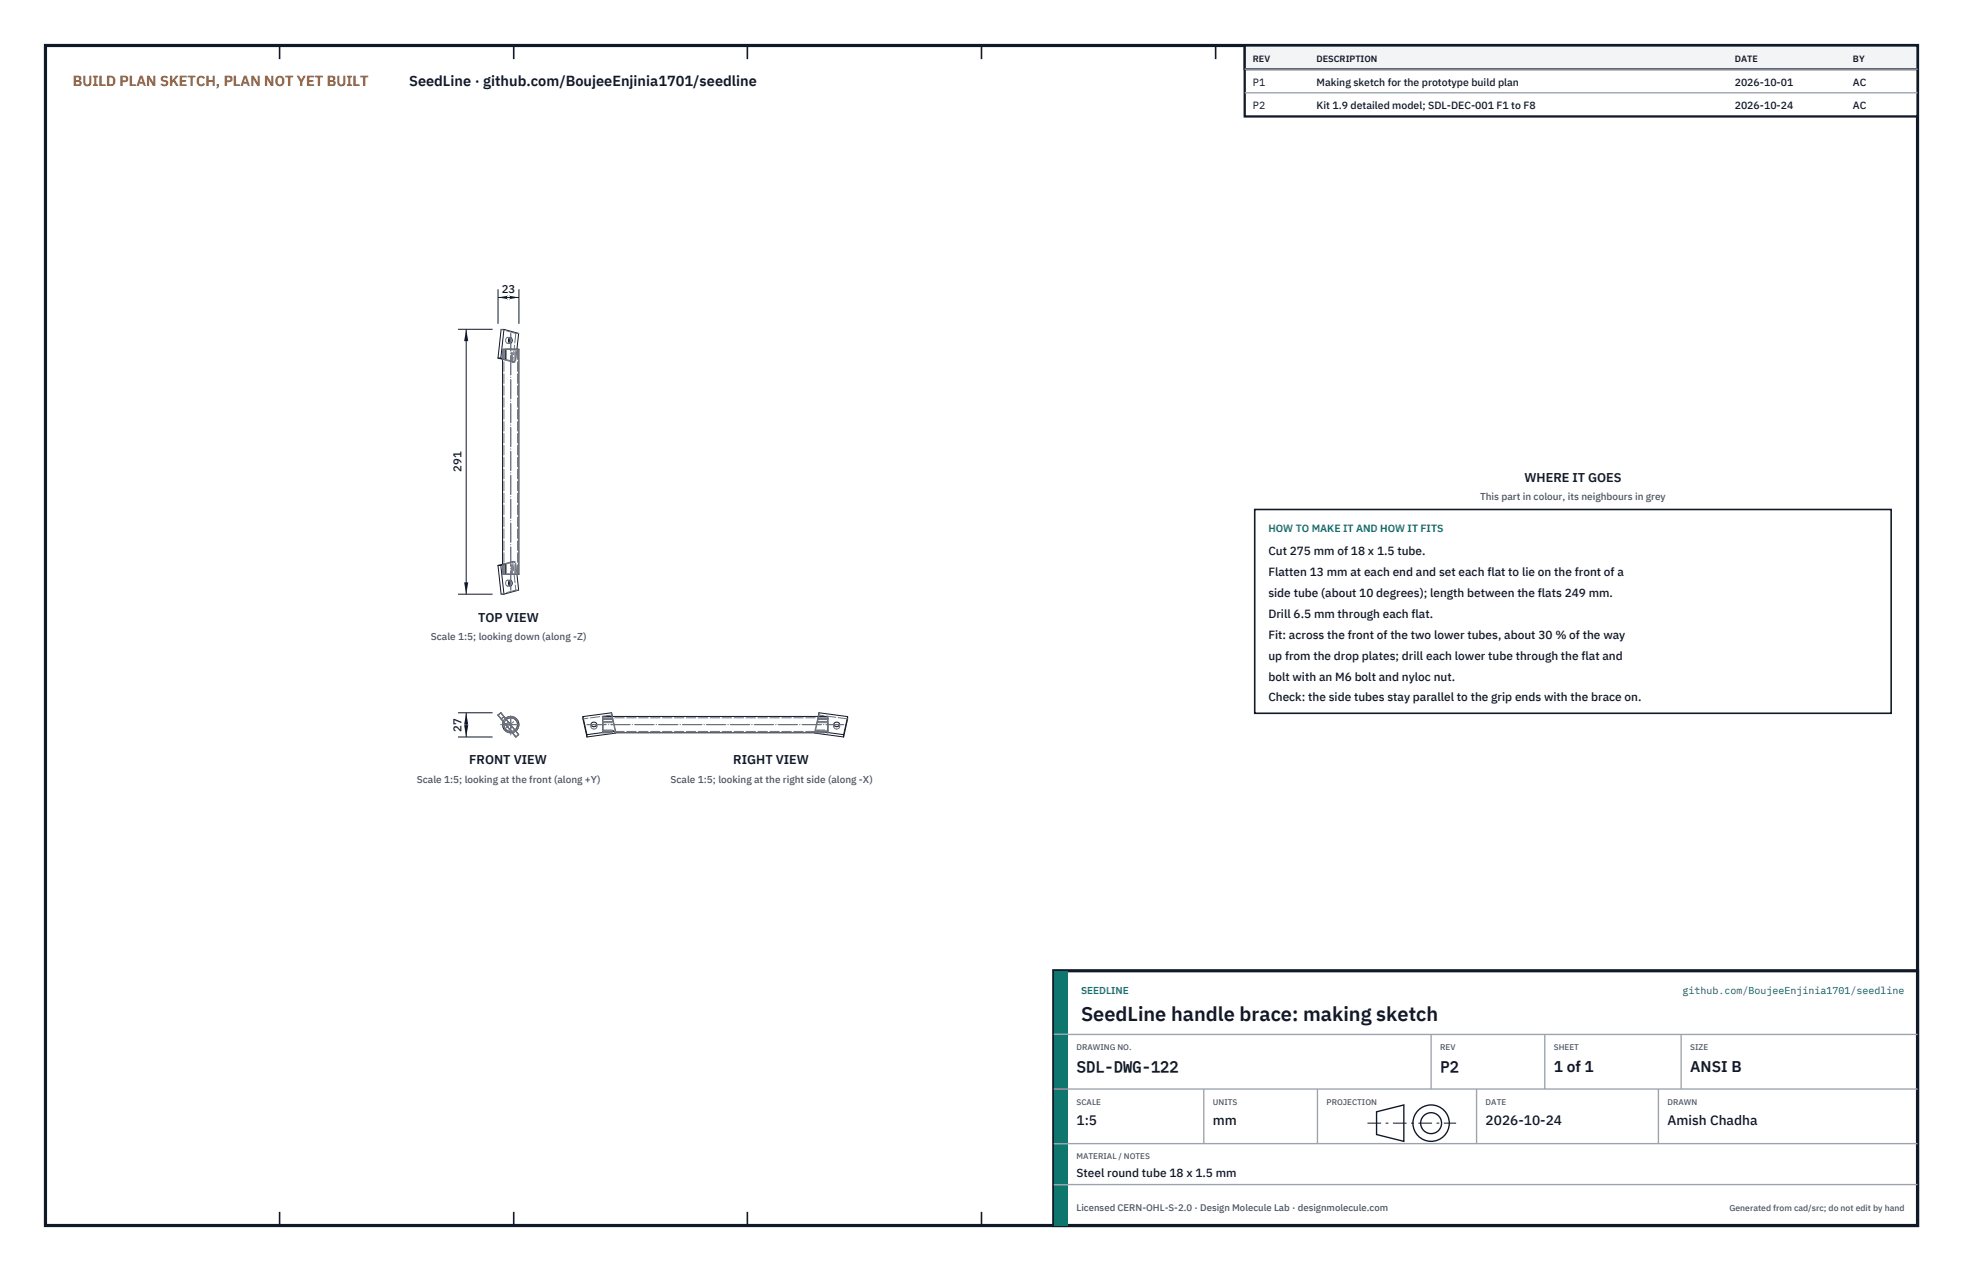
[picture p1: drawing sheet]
<svg xmlns="http://www.w3.org/2000/svg" width="432mm" height="279mm" viewBox="0 0 432 279" stroke-linecap="round" stroke-linejoin="round" font-family="sans-serif">
<path d="M10 10h411.8v259.4h-411.8z" fill="none" stroke="#111827" stroke-width=".7" stroke-linecap="butt"/>
<g fill="none" stroke="#111827" stroke-width=".35">
<path d="M61.5 10v3M113 10v3M164.4 10v3M215.9 10v3M267.4 10v3M318.9 10v3M370.3 10v3M61.5 266.4v3M113 266.4v3M164.4 266.4v3M215.9 266.4v3M267.4 266.4v3"/>
<path d="M318.9 266.4v3M370.3 266.4v3"/>
</g>
<g fill="none" stroke="#111727" stroke-width=".22">
<path d="M109.5 78.7l1.2 .3h.5M109.5 78.7h.7M110.2 78.7l1 .3M110.5 79v45M110.9 72.4l3.2 .9-.4 3.5M110.9 72.4l-.7 6.3M110.9 72.4h-.7l-.7 6.3M111.2 79v-2.2h2.9v49.4h-2.9v-2.2M111.9 74.4v.9M112 74.3a.6 .6 0 0 1 .7 .3 .6 .6 0 0 1-.2 .7l-.2 .2a.73 .73 0 0 1-.3-1.2zM109.5 124.3h.7M109.5 124.3l.7 6.3h.7"/>
<path d="M110.2 124.3l.7 6.3M111.2 124h-.5l-1.2 .3M111.2 124l-1 .3M111.9 127.8v.8M112 127.6a.6 .6 0 0 1 .7 .4 .6 .6 0 0 1-.2 .7l-.2 .1a.73 .73 0 0 1-.3-1.2zM113.7 126.2l.4 3.5-3.2 .9M109.5 157.2l.7-.5 3.9 4.8-.6 .5zM110.7 158.6a1.8 1.8 0 0 0 2 2.5M110.9 157.5l-.7 .5M110.9 158.9a1.5 1.5 0 0 0 1.6 1.9M111.2 157.9a1.8 1.8 0 0 1 2.5 .3 1.8 1.8 0 0 1-.3 2.5M111.4 158.2a1.5 1.5 0 0 1 2.1 .1 1.5 1.5 0 0 1-.2 2.2"/>
<path d="M128.2 157.5l.9 4M128.2 157.5l.9 4.5M130.1 159.5l.5-.2 .6 .2M130.2 158.9a.57 .57 0 0 1 .8-.1 .57 .57 0 0 1 0 .9 .57 .57 0 0 1-.8-.1 .57 .57 0 0 1 0-.7zM134.7 157.5l-.2-.8-6.3 .8M180 157.5l.1-.8 6.4 .8M183.5 159.5l.5-.2 .6 .2M183.6 158.9a.57 .57 0 0 1 .8-.1 .57 .57 0 0 1 0 .9 .57 .57 0 0 1-.8-.1 .57 .57 0 0 1 0-.7zM186.5 157.5l-.9 4M186.5 157.5l-.9 4.5M129.1 161.5v.5M135 160.7h-2.4v-3.2h49.5v3.2h-2.4"/>
<path d="M135 160.7l.4 .3v.2l-6.3 .8M135 160.7l-5.9 .8M135.4 161.1h43.9M179.7 160.7l-.4 .3v.2l6.3 .8M179.7 160.7l5.9 .8M185.6 161.5v.5"/>
</g>
<g fill="none" stroke="#6a7180" stroke-width=".22" stroke-dasharray="2.1 .5">
<path d="M110.5 76.8h.2M110.5 79v-2.2M110.7 79v-2.2M110.7 76.8h.2M110.8 76.8h.1M110.9 79.1v-2.3M111.2 76.8h.2M111.4 76.8h.9M111.4 79v-2.2M111.4 79l-.5 .1M111.6 75.5a.72 .72 0 0 1-.4-.7 .72 .72 0 0 1 .4-.6M111.6 74.2l.3 .2"/>
<path d="M111.9 75.3l-.3 .2M112.3 74.2h-.7M112.3 75.5h-.7M112.3 76.8h1.5M112.5 76.8h.2M112.5 79.5v-2.7M112.5 79.5l-1.6-.4M112.5 76.8h-1.7M112.5 79.5l.8 .1M112.7 79.6h.3M112.7 79.6v-2.8M112.7 76.8h-2.2"/>
<path d="M112.8 79.6h.2M112.8 79.6h-.1M113.3 76.8h.1M113.3 79.6v-2.8M113.3 79.6l-1.9-.6M113.4 79.2v-2.4M113.4 79.2l-.4 .4M113.5 73.3l-.7 6.3M113.5 73.3h.6M113.5 73.3l-3.3-.9M113.7 76.8l-.3 2.4M113.8 76.8h-.5"/>
<path d="M114.1 76.8h-.7M110.5 126.2h.2M110.5 126.2v-2.2M110.7 126.2v-2.2M110.7 126.2h.2M110.8 126.2h.1M110.8 126.2v-49.4M110.9 126.2v-2.3M111.2 126.2h.2M111.4 126.2h.9M111.4 126.2v-2.2M111.4 124l-.5-.1"/>
<path d="M111.6 128.8a.72 .72 0 0 1-.4-.6 .72 .72 0 0 1 .4-.7M111.6 127.5l.3 .3M111.9 128.6l-.3 .2M112.3 127.5h-.7M112.3 128.8h-.7M112.3 126.2h1.5M112.5 123.5l-1.6 .4M112.5 126.2v-2.7M112.5 126.2h.2M112.5 126.2h-1.7M112.5 123.5h.8M112.7 126.2h-2.2"/>
<path d="M112.7 126.2v-2.8M112.7 123.4h.3M112.8 123.4h-.1M112.8 123.4l.7 6.3M112.8 123.4h.2M113 123.4l.4 .5M113.3 126.2h.1M113.3 123.5l-1.9 .5M113.3 126.2v-2.7M113.4 126.2v-2.3M113.4 123.9l.3 2.3M113.5 129.7l-3.3 .9"/>
<path d="M113.5 129.7h.6M113.8 126.2h-.5M113.8 126.2v-49.4M114.1 126.2h-.7M109.5 157.2l.7-.5M110.2 158l-.7-.8M110.2 158l.7-.5M110.7 158.6l.2 .3M110.7 158.6l-1.2-1.4M110.9 157.5l-.7-.8M111.2 157.9l-.5 .7M111.2 157.9l.5-.3 .6-.1"/>
<path d="M111.2 157.9l.2 .3M111.2 157.9l-1-1.2M111.2 159.3l.8 1M111.4 158.2l.9-.4M111.4 158.2l-.5 .7M111.8 158.7l.9 1.1M111.8 158.7l-.6 .6M112.3 157.5a1.8 1.8 0 0 1 1.7 1.2 1.8 1.8 0 0 1-.6 2M112.3 157.8a1.5 1.5 0 0 1 1.5 1 1.5 1.5 0 0 1-.5 1.7M112.7 159.8l-.9-1.1M112.7 159.8l-.7 .5M130 159.8l.1-.3"/>
<path d="M130 159.3v.5M131.2 159.5l.1 .3M131.3 159.8l-.2 .3-.5 .2M131.3 159.3v.5M132.6 157.9v-.4M132.6 157.9h2.2M132.6 158.6h2.2M132.6 157.9v.3M132.6 158.2v-.4M132.6 157.8v2.7M132.6 158.2h2.3M132.6 158.6v.3"/>
<path d="M132.6 158.9h2.3M132.6 157.8h49.5M134.5 157.2v-.5M134.5 157.2l-6.3 .8M134.8 157.9v.7M134.8 157.9l-.1-.4M134.8 158.6l-.3-1.4M134.9 158.2v.7M179.8 158.9h2.3M179.8 158.2h2.3M179.8 158.2v.7M179.8 158.6h2.3"/>
<path d="M179.8 158.6l.3-1.4M179.9 157.9l-.1 .7M179.9 157.9h2.2M179.9 157.9l.1-.4M180.1 157.2v-.5M182.1 157.9v-.4M182.1 157.9v.3M182.1 158.2v-.4M182.1 157.8v2.7M182.1 158.6v.3M183.4 159.8l.1-.3M183.4 159.3v.5"/>
<path d="M184.6 159.5l.1 .3M184.7 159.8l-.2 .3-.5 .2M184.7 159.3v.5M186.5 158l-6.4-.8M112 160.3l-.8-1M112.5 160.8l.2 .3M112.5 160.8l-1.6-1.9M112.5 160.8a1.5 1.5 0 0 1-1.6-1.9M112.5 160.8l.8-.3M112.7 161.1l.3-.1M112.7 161.1a1.8 1.8 0 0 1-2-2.5M112.8 161.2l.2-.2"/>
<path d="M112.8 161.2l-.1-.1M112.8 161.2l.7 .8M113 161l.4-.3M113.3 160.5l.1 .2M113.3 160.5l-1.9-2.3M113.4 160.7l-.4 .3M113.4 160.7l.7 .8M113.5 162l-.7-.8M113.5 162l.6-.5M113.5 162l-3.3-4M114.1 161.5l-.7-.8M114.1 161.5l-3.2-4"/>
<path d="M130.6 160.3l-.4-.2-.2-.3M132.6 161.1h.1M132.6 161.1v-2.5M132.6 161.1h2.8M132.6 160.5v.2M132.6 160.5h2.8M132.6 160.8h2.7M132.6 160.8v.3M132.6 160.8h.1M132.6 160.8v-1.9M132.6 160.8h49.5M135.3 160.8l-.4-1.9"/>
<path d="M135.3 160.8l.1-.3M135.4 160.5l-.5-2.3M135.4 161.1v-.1M135.4 161.2v-.1M179.3 161.2v-.1M179.3 161.1h2.8M179.3 161.1v-.1M179.3 160.5h2.8M179.3 160.5l.5-2.3M179.3 160.8h2.8M179.3 160.8l.5-1.9M179.3 160.8v-.3"/>
<path d="M182.1 161.1h.1M182.1 161.1v-2.5M182.1 160.5v.2M182.1 160.8v.3M182.1 160.8h.1M182.1 160.8v-1.9M184 160.3l-.4-.2-.2-.3"/>
</g>
<path d="M112.3 129.8v-56.5M112.3 129.7v-56.3M110.1 159.3h4M110.5 159.3h3.6M113 158.6l-2.1 1.8M129.1 159.3h56.5M129.2 159.3h56.3M112.3 161.5v-4.5M112.3 161.2v-3.8" fill="none" stroke="#6a7180" stroke-width=".22" stroke-dasharray="4.2 .5 0 .5"/>
<path d="M109.5 63.6v7.6M109.5 65.4h4.6M114.1 63.6v7.6" fill="none" stroke="#111827" stroke-width=".22"/>
<path d="M109.5 65.4l2.7-.5v.9zM111.5 64.9v.9l2.6-.4z" fill="#111827"/>
<path d="M100.7 72.4h7.6M102.5 72.4v58.2M100.7 130.6h7.6" fill="none" stroke="#111827" stroke-width=".22"/>
<path d="M102.5 72.4l-.4 2.6h.9zM102.1 128h.9l-.5 2.6z" fill="#111827"/>
<path d="M100.7 156.7h7.6M102.5 156.7v5.3M100.7 162h7.6" fill="none" stroke="#111827" stroke-width=".22"/>
<path d="M102.5 156.7l-.4 2.6h.9zM102.1 159.4h.9l-.5 2.6z" fill="#111827"/>
<path d="M276 112h140v44.8h-140z" fill="#fff" stroke="#111827" stroke-width=".35"/>
<path d="M273.8 10h148v15.6h-148z" fill="#fff" stroke="#111827" stroke-width=".5"/>
<path d="M273.8 10h148v5.2h-148z" fill="#f3f4f6" stroke="#111827" stroke-width=".5"/>
<path d="M273.8 15.2h148M273.8 20.4h148" fill="none" stroke="#9ca3af" stroke-width=".3"/>
<path d="M231.8 213.4h190v56h-190z" fill="#fff" stroke="#111827" stroke-width=".7" stroke-linecap="butt"/>
<path d="M231.8 213.4h3v56h-3z" fill="#0f766e"/>
<path d="M231.8 227.4h190M231.8 239.4h190M264.8 239.4v12M289.8 239.4v12M314.8 227.4v12M324.8 239.4v12M339.8 227.4v12M364.8 239.4v12M369.8 227.4v12M231.8 251.4h190M231.8 260.4h190" fill="none" stroke="#9ca3af" stroke-width=".3"/>
<g fill="none" stroke="#111827" stroke-width=".3">
<path d="M302.8 244.4l6-1.5v8l-6-1.5z"/>
<circle cx="314.8" cy="246.9" r="4"/>
<circle cx="314.8" cy="246.9" r="2.3"/>
</g>
<path d="M300.8 246.9h19.5" fill="none" stroke="#111827" stroke-width=".22" stroke-dasharray="3 1 .6 1" stroke-linecap="butt"/>
<text font-size="4.4" fill="#111827" x="237.8" y="224.4">SeedLine handle brace: making sketch</text>
<g font-size="3.4" fill="#111827">
<text x="236.8" y="235.6">SDL-DWG-122</text>
<text x="316.8" y="235.6">P2</text>
<text x="341.8" y="235.6">1 of 1</text>
<text x="371.8" y="235.6">ANSI B</text>
</g>
<text font-size="3.2" fill="#b45309" x="16" y="19">BUILD PLAN SKETCH, PLAN NOT YET BUILT</text>
<text font-size="3.2" fill="#111827" x="90" y="19">SeedLine · github.com/BoujeeEnjinia1701/seedline</text>
<g font-size="3" fill="#111827">
<text x="236.8" y="247.2">1:5</text>
<text x="266.8" y="247.2">mm</text>
<text x="326.8" y="247.2">2026-10-24</text>
<text x="366.8" y="247.2">Amish Chadha</text>
</g>
<g font-size="2.8" fill="#111827">
<text x="335.3" y="106">WHERE IT GOES</text>
<text x="105.2" y="136.7">TOP VIEW</text>
<text x="103.2" y="168">FRONT VIEW</text>
<text x="161.3" y="168">RIGHT VIEW</text>
</g>
<g font-size="2.6" fill="#111827">
<text x="279" y="122">Cut 275 mm of 18 x 1.5 tube.</text>
<text x="279" y="126.6">Flatten 13 mm at each end and set each flat to lie on the front of a</text>
<text x="279" y="131.2">side tube (about 10 degrees); length between the flats 249 mm.</text>
<text x="279" y="135.8">Drill 6.5 mm through each flat.</text>
<text x="279" y="140.4">Fit: across the front of the two lower tubes, about 30 % of the way</text>
<text x="279" y="145">up from the drop plates; drill each lower tube through the flat and</text>
<text x="279" y="149.6">bolt with an M6 bolt and nyloc nut.</text>
<text x="279" y="154.2">Check: the side tubes stay parallel to the grip ends with the brace on.</text>
<text x="236.8" y="258.8">Steel round tube 18 x 1.5 mm</text>
</g>
<g font-size="2.5" fill="#111827">
<text x="110.4" y="64.4">23</text>
<text x="101.6" y="103.8" transform="rotate(-90 101.6 103.8)">291</text>
<text x="101.6" y="160.8" transform="rotate(-90 101.6 160.8)">27</text>
</g>
<g font-size="2.3" fill="#111827">
<text x="275.6" y="18.8">P1</text>
<text x="275.6" y="24">P2</text>
<text x="289.6" y="18.8">Making sketch for the prototype build plan</text>
<text x="289.6" y="24">Kit 1.9 detailed model; SDL-DEC-001 F1 to F8</text>
<text x="381.6" y="18.8">2026-10-01</text>
<text x="381.6" y="24">2026-10-24</text>
<text x="407.6" y="18.8">AC</text>
<text x="407.6" y="24">AC</text>
</g>
<text font-size="2.3" fill="#0f766e" x="279" y="117">HOW TO MAKE IT AND HOW IT FITS</text>
<g font-size="2.2" fill="#4b5563">
<text x="325.6" y="110">This part in colour, its neighbours in grey</text>
<text x="94.8" y="140.6">Scale 1:5; looking down (along -Z)</text>
<text x="91.7" y="172">Scale 1:5; looking at the front (along +Y)</text>
<text x="147.5" y="172">Scale 1:5; looking at the right side (along -X)</text>
</g>
<g font-size="2.2" fill="#0f766e">
<text x="237.8" y="218.4">SEEDLINE</text>
<text x="370.1" y="218.4">github.com/BoujeeEnjinia1701/seedline</text>
</g>
<text font-size="2.1" fill="#4b5563" x="236.8" y="266.2">Licensed CERN-OHL-S-2.0 · Design Molecule Lab · designmolecule.com</text>
<g font-size="2" fill="#111827">
<text x="275.6" y="13.6">REV</text>
<text x="289.6" y="13.6">DESCRIPTION</text>
<text x="381.6" y="13.6">DATE</text>
<text x="407.6" y="13.6">BY</text>
</g>
<text font-size="1.9" fill="#4b5563" x="380.4" y="266.2">Generated from cad/src; do not edit by hand</text>
<g font-size="1.8" fill="#4b5563">
<text x="236.8" y="230.8">DRAWING NO.</text>
<text x="316.8" y="230.8">REV</text>
<text x="341.8" y="230.8">SHEET</text>
<text x="371.8" y="230.8">SIZE</text>
<text x="236.8" y="242.8">SCALE</text>
<text x="266.8" y="242.8">UNITS</text>
<text x="291.8" y="242.8">PROJECTION</text>
<text x="326.8" y="242.8">DATE</text>
<text x="366.8" y="242.8">DRAWN</text>
<text x="236.8" y="254.8">MATERIAL / NOTES</text>
</g>
</svg>
